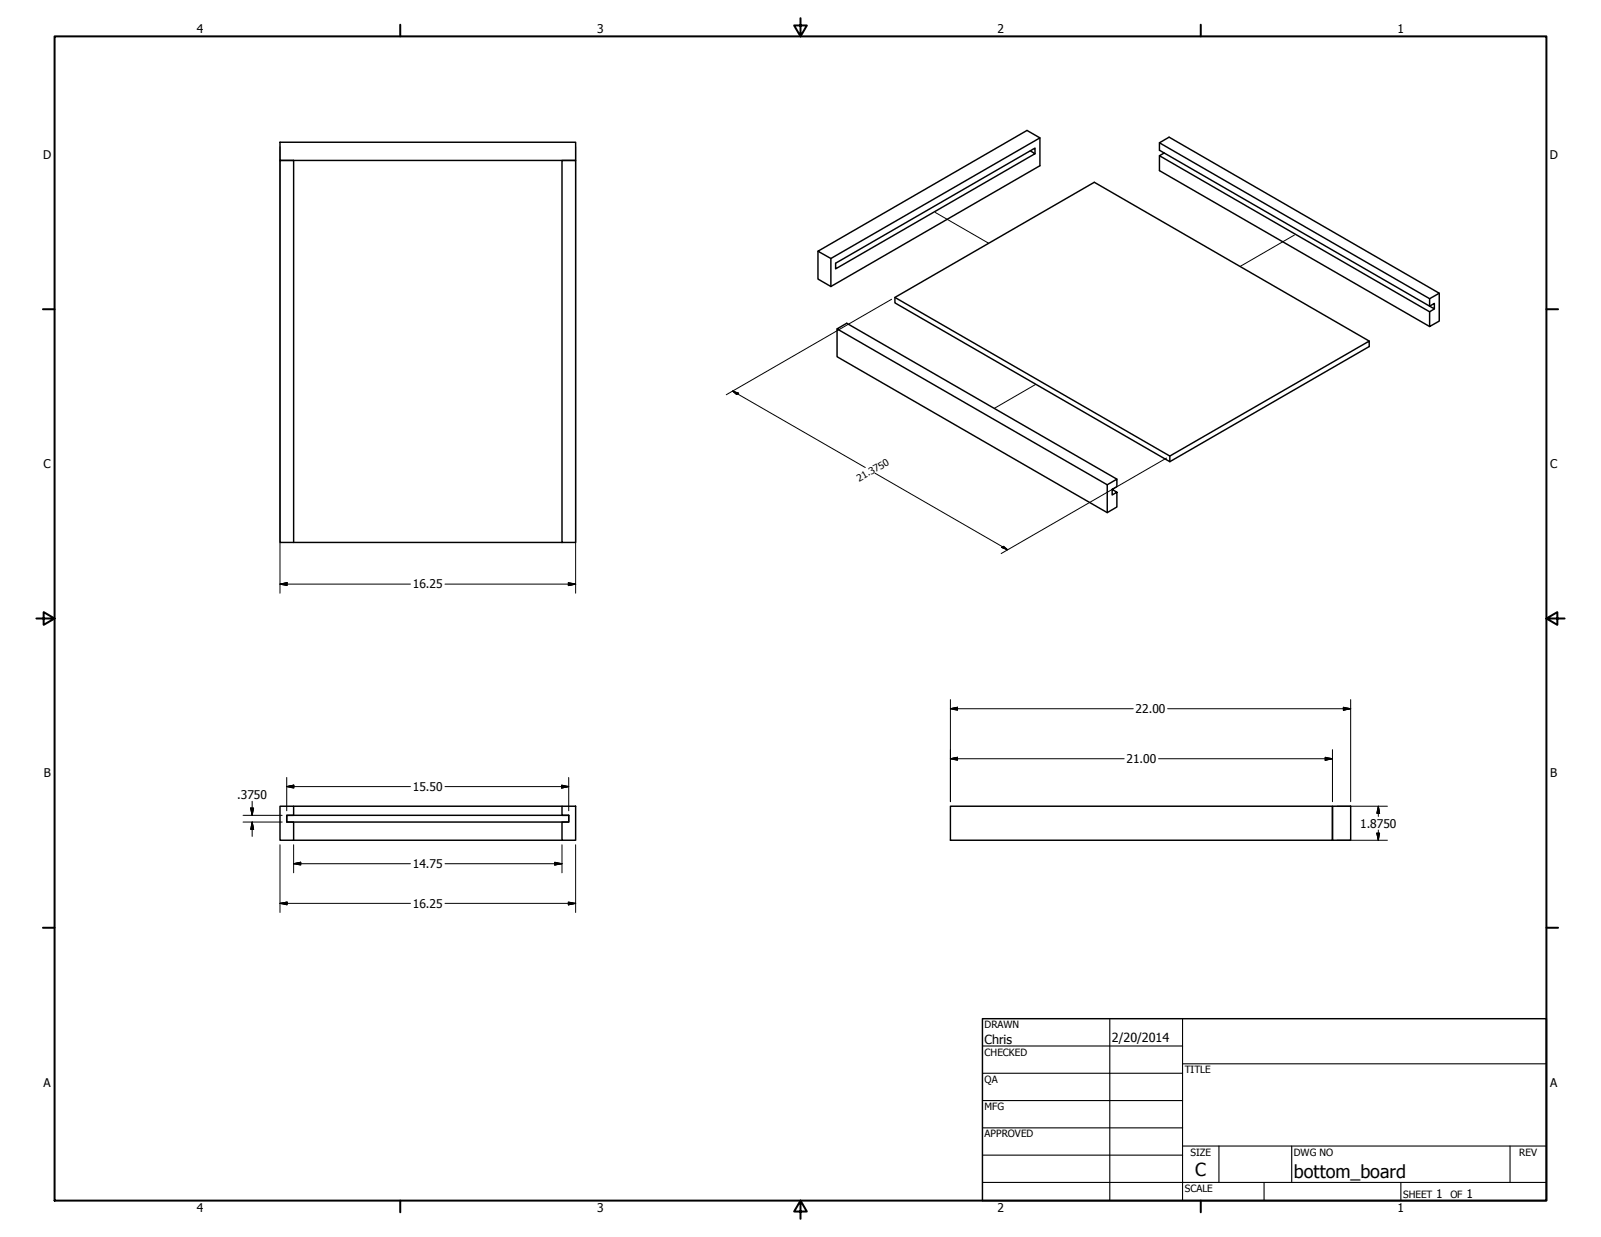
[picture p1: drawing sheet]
<svg xmlns="http://www.w3.org/2000/svg" width="559mm" height="432mm" viewBox="0 0 559 432" stroke-linecap="round" stroke-linejoin="round" font-family="sans-serif">
<!-- layer: Tweak Trail (ANSI) -->
<path d="M326.5 74.2l18.6 10.7M451.8 82l-19 11M361.5 134.2l-14.5 8.4" fill="none" stroke="#000" stroke-width=".35"/>
<!-- layer: Visible (ANSI) -->
<g fill="none" stroke="#000" stroke-width=".51">
<path d="M97.7 49.7h103.2v6.3h-103.2zM97.7 56h4.8v133.4h-4.8zM196.2 56h4.7v133.4h-4.7zM359.6 52.6l1.7 1.1-69.6 40.2v-2l69.6-40.2v2M363 48.1l-73 42.1M404.7 49.8l94.3 54.5v2.6l1.6 .9v-1.9l-1.6 1-94.3-54.4v-2.7l3.4-1.9 94.2 54.5-3.3 1.9M404.7 54.4v5.2l94.3 54.4M406.3 53.4l-1.6 1 94.3 54.4M285.5 87.7v9.7l4.5 2.6 73-42.2v-9.7l-4.5-2.6-73 42.2 4.5 2.5v9.8M292.2 114.8v9.7l94.3 54.4M312.4 103.8l95.9 55.4 69.6-40.1v1.9l-69.6 40.2-95.9-55.5v-1.9l69.6-40.2 95.9 55.5M500.6 107.8l-1.6 1"/>
<path d="M502.3 102.4v9.7l-3.3 1.9v-5.2M408.3 159.2v2M388.2 170.8l1.6 1-1.6 1v-2l1.6-.9v-2.6l-3.3 1.9v9.7l3.3-1.9v-5.2M389.8 167.3l-94.3-54.5-3.3 2 94.3 54.4M102.5 189.4h93.7M97.7 281.4h4.8v3.2h-2.4v2.4h2.4v6.3h-4.8zM100.1 284.6h98.4v2.4h-98.4zM102.5 281.4h93.7M102.5 293.3h93.7M196.2 281.4h4.7v11.9h-4.7v-6.3h2.3v-2.4h-2.3zM331.7 281.4h133.4v11.9h-133.4zM465.1 281.4h6.3v11.9h-6.3z"/>
</g>
<!-- layer: Border (ANSI) -->
<g fill="none" stroke="#000" stroke-width=".7">
<path d="M19 12.7h520.8v406.4h-520.8zM139.7 8.6v4.1M279.4 6.3v6.4l-2.2-3.8h4.4l-2.2 3.8M419.1 8.6v4.1M15 107.9h4M539.8 107.9h4M12.7 215.9h6.3l-3.8-2.2v4.4l3.8-2.2M539.8 215.9l3.8 2.2v-4.4l-3.8 2.2h6.3M15 323.8h4M539.8 323.8h4M139.7 419.1v4.1M279.4 419.1l2.2 3.8h-4.4l2.2-3.8v6.3"/>
<path d="M419.1 419.1v4.1"/>
</g>
<!-- layer: Title (ANSI) -->
<g fill="none" stroke="#000" stroke-width=".38">
<path d="M387.3 355.6v63.5M412.7 355.6v63.5M342.9 365.1h69.8M342.9 374.6h69.8M412.7 371.3h127.1M342.9 384.2h69.8M342.9 393.7h69.8M342.9 412.7h196.9M342.9 403.2h69.8M412.7 400h127.1M425.4 400v12.7M441.2 412.7v6.4"/>
<path d="M450.8 400v12.7M488.9 412.7v6.4M527 400v12.7"/>
</g>
<path d="M342.9 355.6h196.9v63.5h-196.9z" fill="none" stroke="#000" stroke-width=".51"/>
<!-- layer: Dimension (ANSI) -->
<g fill="none" stroke="#000" stroke-width=".35">
<path d="M97.7 51.2v155.9M200.9 51.2v155.9M311.2 104.5l-57.7 33.3M255.7 136.5l2.1 .8-.7 .4zM255.7 136.5l46.3 26.7M407.2 159.9l-57.8 33.3M305.4 165.2l46.3 26.7M349.6 191.1l.7-.4 1.4 1.2zM97.7 203.9l2.5-.5v1zM97.7 203.9h45.6M155.3 203.9h45.6M198.4 203.4l2.5 .5-2.5 .5z"/>
<path d="M331.7 247.4l2.5-.5v1zM331.7 244.2v35.6M331.7 247.4h63.8M407.5 247.4h63.9M468.9 246.9l2.5 .5-2.5 .5zM471.4 244.2v35.6M88 279.7v4.9M100.1 274.6l2.5-.5v1zM100.1 274.6h43.2M100.1 271.4v11.6M155.3 274.6h43.2M196 274.1l2.5 .5-2.5 .5z"/>
<path d="M198.5 271.4v11.6M331.7 264.9l2.5-.5v1zM331.7 264.9h60.7M404.4 264.9h60.7M462.5 264.4l2.6 .5-2.6 .5zM465.1 261.7v18.1M84.8 287h13.7M84.8 284.6h13.7M87.5 282.1h1l-.5 2.5zM88 287l.5 2.5h-1zM88 287v5M97.7 294.9v23.6"/>
<path d="M102.5 294.9v9.8M196.2 294.9v9.8M200.9 294.9v23.6M466.7 281.4h17.6M466.7 293.3h17.6M480.6 290.8h.9l-.4 2.5zM481.1 281.4l.4 2.5h-.9zM481.1 281.4v3.6M481.1 289.8v3.5M97.7 315.3l2.5-.4v.9zM97.7 315.3h45.6M102.5 301.5l2.5-.5v.9z"/>
<path d="M102.5 301.5h40.8M155.3 301.5h40.9M155.3 315.3h45.6M193.6 301l2.6 .5-2.6 .4zM198.4 314.9l2.5 .4-2.5 .5z"/>
</g>
<g fill="#000" stroke="#000" stroke-width=".35">
<path d="M255.7 136.5l2.1 .8zM255.7 136.5l2.1 .8-.7 .4zM349.6 191.1l2.1 .8zM349.6 191.1l.7-.4 1.4 1.2zM97.7 203.9l2.5-.5zM97.7 203.9l2.5-.5v1zM198.4 204.4l2.5-.5zM198.4 203.4l2.5 .5-2.5 .5zM331.7 247.4l2.5-.5zM331.7 247.4l2.5-.5v1zM468.9 247.9l2.5-.5zM468.9 246.9l2.5 .5-2.5 .5z"/>
<path d="M100.1 274.6l2.5-.5zM100.1 274.6l2.5-.5v1zM196 275.1l2.5-.5zM196 274.1l2.5 .5-2.5 .5zM331.7 264.9l2.5-.5zM331.7 264.9l2.5-.5v1zM462.5 265.4l2.6-.5zM462.5 264.4l2.6 .5-2.6 .5zM87.5 282.1l.5 2.5zM87.5 282.1h1l-.5 2.5zM88 287l.5 2.5zM88 287l.5 2.5h-1z"/>
<path d="M480.6 290.8l.5 2.5zM480.6 290.8h.9l-.4 2.5zM481.1 281.4l.4 2.5zM481.1 281.4l.4 2.5h-.9zM97.7 315.3l2.5-.4zM97.7 315.3l2.5-.4v.9zM102.5 301.5l2.5-.5zM102.5 301.5l2.5-.5v.9zM193.6 301.9l2.6-.4zM193.6 301l2.6 .5-2.6 .4zM198.4 315.8l2.5-.5zM198.4 314.9l2.5 .4-2.5 .5z"/>
</g>
<g font-size="6.3">
<text x="417.2" y="410.6">C</text>
<text x="451.6" y="411.1">bottom_board</text>
</g>
<g font-size="4.4">
<text x="343.7" y="364.3">Chris</text>
<text x="388.1" y="363.7">2/20/2014</text>
</g>
<g font-size="4.2">
<text x="68.7" y="11.7">4</text>
<text x="208.4" y="11.7">3</text>
<text x="348.1" y="11.7">2</text>
<text x="487.8" y="11.7">1</text>
<text x="15.1" y="55.5">D</text>
<text x="540.9" y="55.5">D</text>
<text x="15.2" y="163.4">C</text>
<text x="541" y="163.4">C</text>
<text x="144.1" y="205.4">16.25</text>
<text x="396.4" y="248.9">22.00</text>
<text x="393.2" y="266.4">21.00</text>
<text x="15.3" y="271.4">B</text>
<text x="541.1" y="271.4">B</text>
<text x="82.8" y="278.8">.3750</text>
<text x="144.1" y="276.1">15.50</text>
<text x="474.7" y="288.9">1.8750</text>
<text x="144.1" y="303">14.75</text>
<text x="144.1" y="316.9">16.25</text>
<text x="15.2" y="379.3">A</text>
<text x="541" y="379.3">A</text>
<text x="501.3" y="418.3">1</text>
<text x="511.8" y="418.3">1</text>
<text x="68.7" y="423.2">4</text>
<text x="208.4" y="423.2">3</text>
<text x="348.1" y="423.2">2</text>
<text x="487.8" y="423.2">1</text>
</g>
<g font-size="3.5">
<text x="343.7" y="358.9">DRAWN</text>
<text x="343.7" y="368.5">CHECKED</text>
<text x="413.5" y="374.6">TITLE</text>
<text x="343.7" y="378">QA</text>
<text x="343.7" y="387.5">MFG</text>
<text x="343.7" y="397.1">APPROVED</text>
<text x="415.5" y="403.4">SIZE</text>
<text x="451.6" y="403.4">DWG NO</text>
<text x="530.3" y="403.4">REV</text>
<text x="413.5" y="416.1">SCALE</text>
<text x="489.7" y="418.3">SHEET</text>
<text x="506.2" y="418.3">OF</text>
</g>
<text font-size="3.4" x="299.9" y="168.1" transform="rotate(-30 299.9 168.1)">21.3750</text>
</svg>
